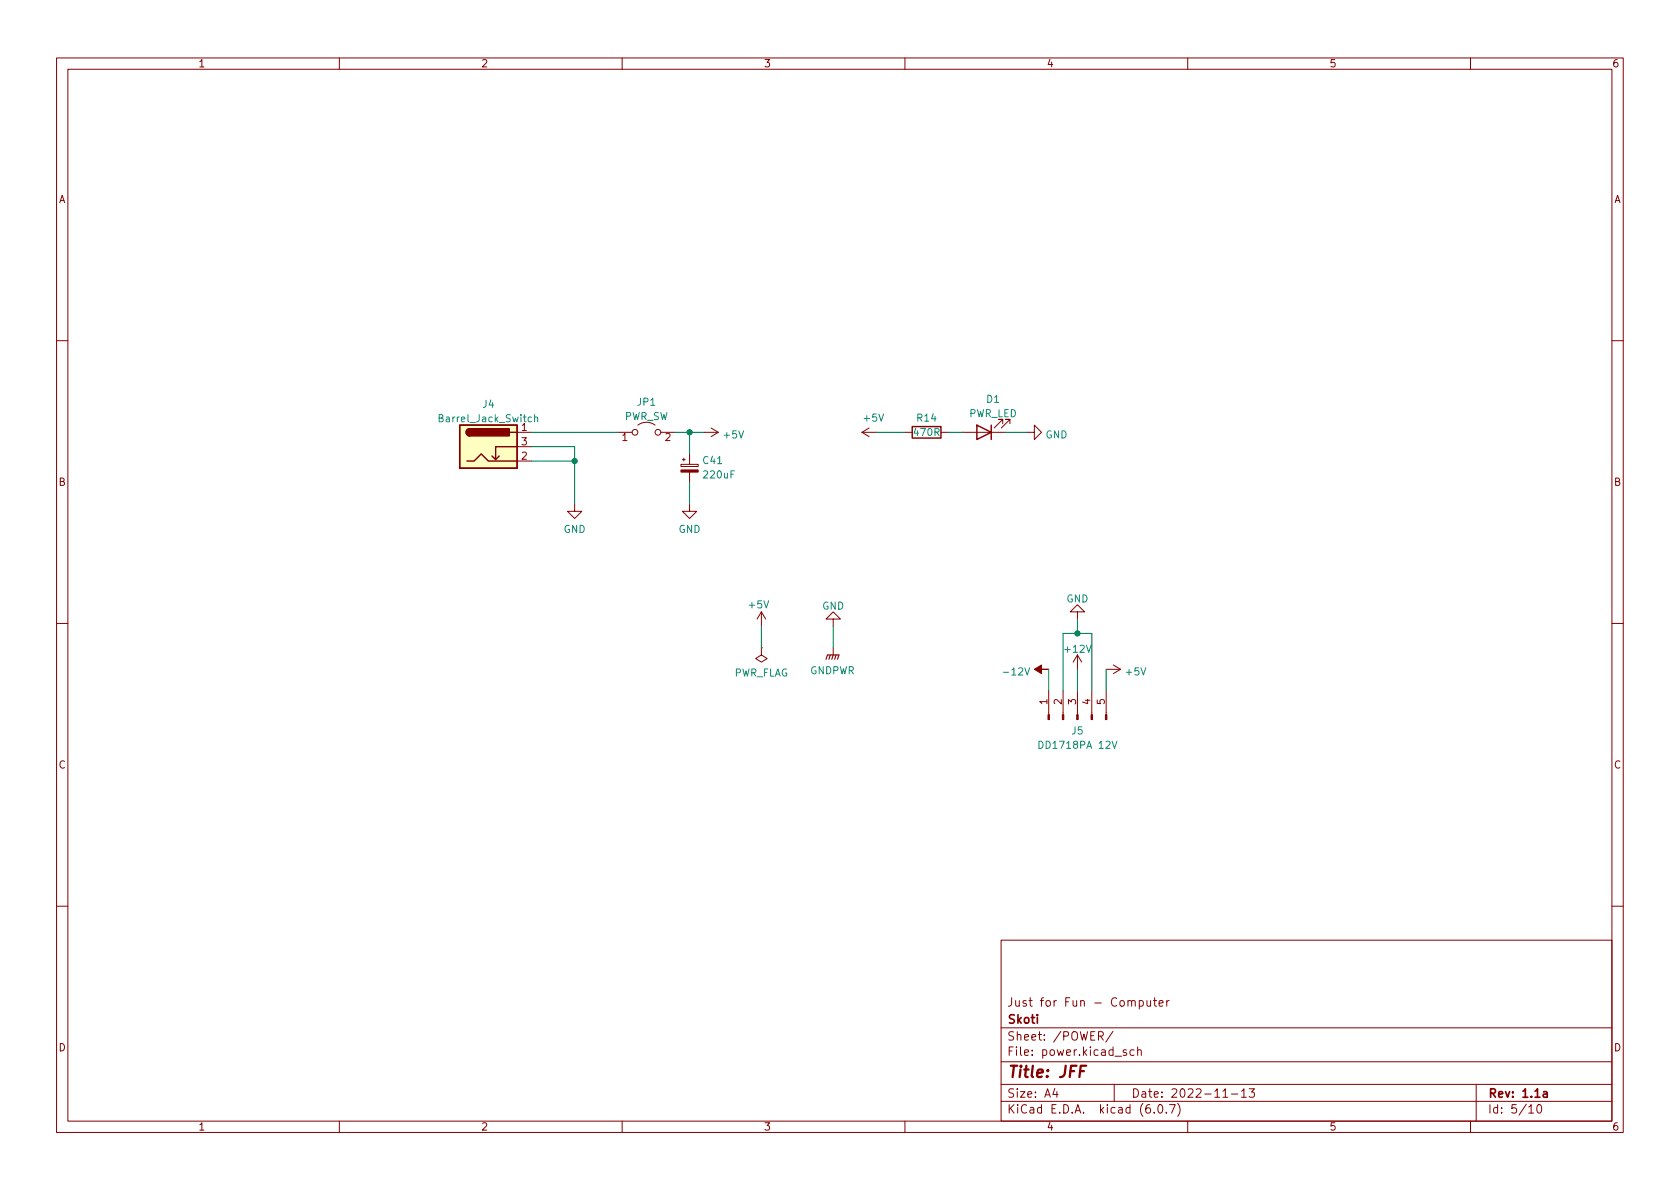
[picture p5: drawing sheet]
<svg xmlns="http://www.w3.org/2000/svg" width="297mm" height="210mm" viewBox="0 0 297 210" stroke-linecap="round" stroke-linejoin="round" font-family="sans-serif">
<g fill="none" stroke="#840000" stroke-width=".18">
<path d="M10 10.2h277v190.1h-277zM12 12.2h273v186.1h-273zM60 10.2v2M110 10.2v2M160 10.2v2M210 10.2v2M260 10.2v2M10 60.2h2M91.4 76.4h2.6M91.4 79h2.6M109.2 76.4h2.6M112.8 75.2a2.54 2.54 0 0 1 3 0"/>
<path d="M116.8 76.4h2.6M124.5 76.4h2.5M125.7 75.7l1.3 .7M127 76.4l-1.3 .8M152.4 76.4h2.5M152.4 76.4l1.3 .8M153.7 75.7l-1.3 .7M160 76.4h1.3M166.4 76.4h1.2M170.2 76.4h7.6M177.3 74.9v-.7h-.8h.8l-1.5 1.5M178.6 74.9v-.7h-.8h.8l-1.6 1.5"/>
<path d="M181.6 76.4h1.3v-1.2l1.2 1.2-1.2 1.3v-1.3M285 60.2h2M91.4 81.5h2.6M101.6 89.1v1.3h1.3l-1.3 1.3-1.3-1.3h1.3M120.4 82.1h3v.4h-3zM120.6 81.3h.6M120.9 81v.5M121.9 89.1v1.3h1.3l-1.3 1.3-1.3-1.3h1.3M121.9 80.3v1.8M121.9 83.5v1.8M10 110.2h2M134.6 114.5v1.3l1 .7-1 .6-1-.6 1-.7"/>
<path d="M134.6 114.5h.1M134.6 108.2l-.7 1.3M134.6 108.2v2.5M134.6 108.2l.8 1.3M147.3 109.5h1.3l-1.3-1.3-1.3 1.3h1.3v1.2M147.3 114.5v1.3M190.5 108.2h1.3l-1.3-1.3-1.3 1.3h1.3v1.3M190.5 115.8l-.8 1.3M190.5 115.8v2.6M190.5 115.8l.8 1.3M195.6 118.4h2.5M196.8 117.6l1.3 .8"/>
<path d="M198.1 118.4l-1.3 .7M285 110.2h2M185.4 122.2v4.2M188 122.2v4.2M190.5 122.2v4.2M193 122.2v4.2M195.6 122.2v4.2M10 160.2h2M177 166.3h108v32h-108zM201.4 177l.5-.1 .2 .3v.4l-.1 .3h-.6M201.4 176.9v1.5M202.8 176.9l.1 1h.3l.2-.1"/>
<path d="M203.4 176.9v1M203.9 176.9h.6M204.1 176.4v1.3l.4 .2M204.9 177.4l.7-.1v-.3l-.5-.1-.2 .2 .1 .8h.6M206.3 176.9v1M206.7 176.9l-.3 .1-.1 .2M285 160.2h2M60 198.3v2M110 198.3v2M160 198.3v2M177 194.8h108M177 191.8h108"/>
<path d="M177 187.8h108M177 181.8h108M186.5 192.5l-.4 1h1M186.9 193v1M194.2 183.2l.7-.1 .2-.2-.1-.3-.2-.2h-.6v1.5M194.6 183.2l.5 .7M196.8 182.4l-1.3 1.9M197 191.8v3M199.1 185.7l-.3-.1-.2 .2v.3l.5 .1v.4h-.5M200.5 185.7l-.4-.1-.3 .3v.4l.1 .3h.6M201.1 185.8l.3-.2 .3 .1 .1 .9M201.1 185.1v1.5"/>
<path d="M204.1 196.7v.1M204.9 195.4l.2-.1a.81 .81 0 0 1 .6 .7 .81 .81 0 0 1-.3 .8h-.2a.81 .81 0 0 1-.6-.6 .81 .81 0 0 1 .3-.8zM206.2 196.7v.1M206.8 195.3h1l-.7 1.5M208.2 195.1a1.72 1.72 0 0 1 0 2.3M210 198.3v2M216.2 194h.9M217.7 193.5h1.2M219.5 193l.4-.5v1.5M219.5 194h.9M220.9 192.5h.9l-.5 .6 .4 .1v.7l-.2 .1h-.4l-.2-.1M260 198.3v2"/>
<path d="M261 191.8v6.5M270.3 195.8l.4-.5v1.5M270.3 196.8h.9M271.9 195.4l.2-.1a.81 .81 0 0 1 .6 .7 .81 .81 0 0 1-.3 .8h-.2a.81 .81 0 0 1-.6-.6 .81 .81 0 0 1 .3-.8z"/>
<circle cx="112.3" cy="76.4" r=".51"/>
<circle cx="116.3" cy="76.4" r=".51"/>
</g>
<path d="M272.9 193.1h.6l.1 .9M273.6 193.4l-.5 .1a.29 .29 0 0 0-.3 .2 .29 .29 0 0 0 .3 .3h.5" fill="none" stroke="#840000" stroke-width=".3"/>
<path d="M192 188.5h-.9l-.3 2" fill="none" stroke="#840000" stroke-width=".4"/>
<g fill="#840000" stroke="#840000" stroke-width=".18">
<path d="M120.4 83.1h3v.4h-3z"/>
<path d="M195.5 126.4h.2v.8h-.2z"/>
<path d="M192.9 126.4h.3v.8h-.3z"/>
<path d="M190.4 126.4h.2v.8h-.2z"/>
<path d="M187.8 126.4h.3v.8h-.3z"/>
<path d="M185.3 126.4h.2v.8h-.2z"/>
<path d="M182.9 118.4l1.2-.8v.8h1.3h-1.3v.7z"/>
</g>
<path d="M146 116.6l.3-.8h2l-.2 .8M146.8 115.8l-.2 .8M147.3 115.8l-.2 .8M147.8 115.8l-.2 .8" fill="none" stroke="#840000" stroke-width=".2"/>
<path d="M81.3 75.2h10.1v7.6h-10.1z" fill="#ffffc2" stroke="#ffffc2" stroke-width=".18"/>
<path d="M81.3 75.2h10.1v7.6h-10.1zM83.1 75.8a.64 .64 0 0 0-.7 .6 .64 .64 0 0 0 .7 .7M90.2 76.4h1.2M91.4 79h-3.8v2.3l-.6-.7M161.3 75.4h5.1v2.1h-5.1zM172.7 75.2l2.6 1.2-2.6 1.3zM175.3 75.2v2.5M82.5 81.5h1.3l1.3-1.2 1.3 1.2h5M88.3 80.6l-.7 .7" fill="none" stroke="#840000" stroke-width=".25"/>
<g fill="#840000" stroke="#840000" stroke-width=".25">
<path d="M82.6 76l.5-.2v1.3a.64 .64 0 0 1-.6-.4 .64 .64 0 0 1 .1-.7z"/>
<path d="M83.1 75.8h6.9v1.3h-6.9z"/>
</g>
<path d="M94.5 73.9l.2-.2 .3 .1 .1 .8M94.5 73.3v1.3M183.7 131.1a.64 .64 0 0 1 .7 .6 .64 .64 0 0 1-.7 .6zM196.6 131.1l.5 1.2 .4-1.2" fill="none" stroke="#008484" stroke-width=".18"/>
<g fill="none" stroke="#008400" stroke-width=".18">
<path d="M94 79h7.6v10.1M94 76.4h15.2M119.4 76.4h5.1M121.9 76.4v3.9M154.9 76.4h5.1M167.6 76.4h2.6M177.8 76.4h3.8M94 81.5h7.6M121.9 85.3v3.8M134.6 110.7v3.8M147.3 110.7v3.8M185.4 118.4v3.8"/>
<path d="M190.5 109.5v2.5M190.5 118.4v3.8M195.6 118.4v3.8M188 122.2v-10.2h5v10.2"/>
</g>
<g fill="#008400" stroke="#008400" stroke-width=".18">
<circle cx="190.5" cy="112" r=".46"/>
<circle cx="101.6" cy="81.5" r=".46"/>
<circle cx="121.9" cy="76.4" r=".46"/>
</g>
<text font-size="2.8" fill="#840000" x="178" y="190.6">Title: JFF</text>
<g font-size="2.1" fill="#840000">
<text x="178" y="178">Just for Fun - Computer</text>
<text x="178" y="184">Sheet: /POWER/</text>
<text x="178" y="181">Skoti</text>
<text x="178" y="186.7">File: power.kicad_sch</text>
<text x="178" y="196.9">KiCad E.D.A. kicad (6.0.7)</text>
<text x="178" y="194.1">Size: A4</text>
<text x="200" y="194.1">Date: 2022-11-13</text>
<text x="263" y="194.1">Rev: 1.1a</text>
<text x="263" y="196.9">Id: 5/10</text>
</g>
<g font-size="1.8" fill="#840000">
<text x="35" y="11.9">1</text>
<text x="85" y="11.9">2</text>
<text x="135" y="11.9">3</text>
<text x="185" y="11.9">4</text>
<text x="235" y="11.9">5</text>
<text x="285" y="11.9">6</text>
<text x="10.3" y="35.9">A</text>
<text x="285.3" y="35.9">A</text>
<text x="92.2" y="76.2">1</text>
<text x="110" y="78">1</text>
<text x="117.6" y="78">2</text>
<text x="92.2" y="81.3">2</text>
<text x="92.2" y="78.7">3</text>
<text x="10.3" y="85.9">B</text>
<text x="285.3" y="85.9">B</text>
<text x="185.2" y="124.6" transform="rotate(-90 185.2 124.6)">1</text>
<text x="187.7" y="124.6" transform="rotate(-90 187.7 124.6)">2</text>
<text x="190.2" y="124.6" transform="rotate(-90 190.2 124.6)">3</text>
<text x="192.8" y="124.6" transform="rotate(-90 192.8 124.6)">4</text>
<text x="195.3" y="124.6" transform="rotate(-90 195.3 124.6)">5</text>
<text x="10.3" y="135.9">C</text>
<text x="285.3" y="135.9">C</text>
<text x="10.3" y="185.9">D</text>
<text x="285.3" y="185.9">D</text>
<text x="35" y="199.9">1</text>
<text x="85" y="199.9">2</text>
<text x="135" y="199.9">3</text>
<text x="185" y="199.9">4</text>
<text x="235" y="199.9">5</text>
<text x="285" y="199.9">6</text>
</g>
<g font-size="1.8" fill="#008484">
<text x="112.7" y="71.7">JP1</text>
<text x="174.4" y="71.2">D1</text>
<text x="78" y="74.7">Barrel_Jack_Switch</text>
<text x="85.4" y="72.1">J4</text>
<text x="110.3" y="74.3">PWR_SW</text>
<text x="128.1" y="77.5">+5V</text>
<text x="152.8" y="74.5">+5V</text>
<text x="161.7" y="77.1">470R</text>
<text x="162.2" y="74.5">R14</text>
<text x="171.3" y="73.8">PWR_LED</text>
<text x="184.8" y="77.5">GND</text>
<text x="124.4" y="82.1">C41</text>
<text x="124.5" y="84.6">220uF</text>
<text x="99.6" y="94.2">GND</text>
<text x="120" y="94.2">GND</text>
<text x="132.5" y="107.6">+5V</text>
<text x="145.4" y="107.8">GND</text>
<text x="188.5" y="106.5">GND</text>
<text x="129.7" y="119.6">PWR_FLAG</text>
<text x="143.2" y="119.2">GNDPWR</text>
<text x="177.8" y="119.4">-12V</text>
<text x="188.4" y="115.4">+12V</text>
<text x="199.2" y="119.4">+5V</text>
<text x="189.5" y="129.9">J5</text>
<text x="184.2" y="132.4">DD1718PA 12V</text>
</g>
</svg>
